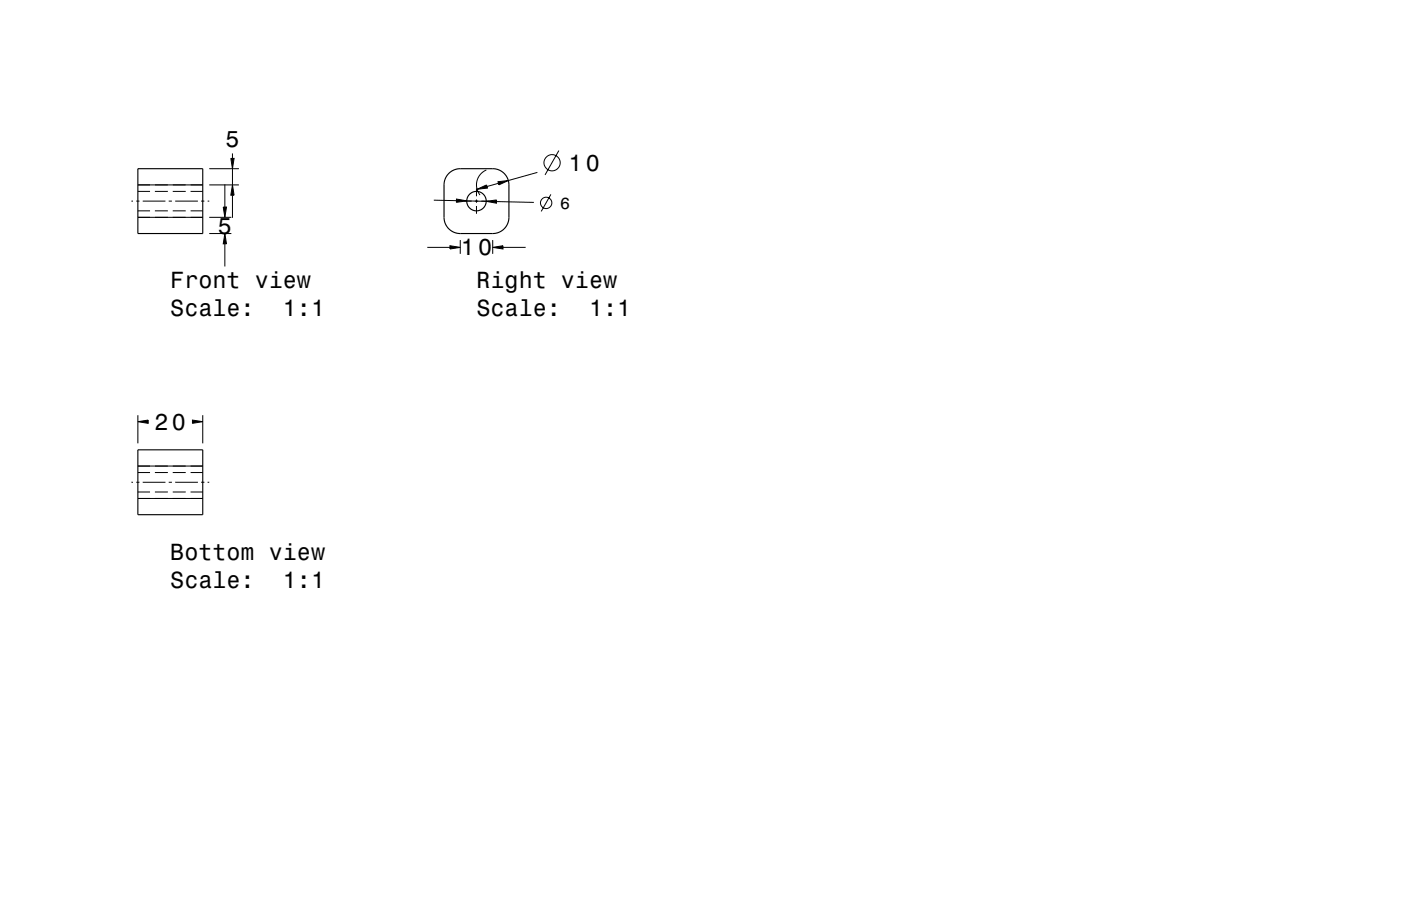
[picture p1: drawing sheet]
<svg xmlns="http://www.w3.org/2000/svg" width="432mm" height="279mm" viewBox="0 0 432 279" stroke-linecap="round" stroke-linejoin="round" font-family="sans-serif">
<g fill="none" stroke="#000" stroke-width=".31">
<path d="M42.5 57h20M42.5 59h3.7M47.7 59h4M53.2 59h4M58.7 59h3.8M64.5 57h9.1M64.5 52h9.1M69.3 56.9v6.9M71.1 48.8h1.1l-.6 3.2zM71.6 57l.6 3.2h-1.1zM71.6 47.3v1.5M71.6 52v5"/>
<path d="M146.9 58.1v2.4M147 58.4l3-1.4 .2 1zM149.9 52.4a5 5 0 0 0-2 7.7M153.5 56l3.2-.3-3 1.3zM153.6 56.5l-3.5 1M165.6 53.2l-8.9 2.5M169.8 59.9l-3 5.3M172.2 46.4l-4.2 7.5M40.5 62h.5M42 62h1M42.5 67h20M42.5 65h3.7"/>
<path d="M44 62h7M47.7 65h4M52 62h1M53.2 65h4M54 62h7M58.7 65h3.8M62 62h1M64 62h.5M64.5 72h6.8M64.5 67h6.8M68.8 63.8h1l-.5 3.2zM69.3 72l.5 3.2h-1z"/>
<path d="M69.3 75.2v7M71.6 60.2v7M131.7 76.3h7M133.7 61.7l7 .2M138.7 75.8l3.2 .5-3.2 .5zM140.7 61.4l3.2 .6-3.2 .4zM141.9 74v4.3M143 62h2.4M143.9 62l6 .1M146.4 62h1M146.9 61.5v1M146.9 63.5v2.4"/>
<path d="M148.4 62h2.4M149.9 62.1l3.1-.4v1zM151.9 76.3l3.1-.5v1zM151.9 74v4.3M153 62.2l11.5 .2M155 76.3h7M42.5 130l3.2-.5v1zM42.5 128v8.7M59.3 129.5l3.2 .5-3.2 .5zM62.5 128v8.7M40.5 148.7h.5M42 148.7h1"/>
<path d="M42.5 143.7h20M42.5 153.7h20M42.5 151.7h3.7M42.5 145.7h3.7M44 148.7h7M47.7 151.7h4M47.7 145.7h4M52 148.7h1M53.2 151.7h4M53.2 145.7h4M54 148.7h7M58.7 151.7h3.8"/>
<path d="M58.7 145.7h3.8M62 148.7h1M64 148.7h.5"/>
<circle cx="170.2" cy="50.2" r="2.51"/>
<circle cx="168.3" cy="62.6" r="1.75"/>
</g>
<g fill="none" stroke="#000" stroke-width=".35">
<path d="M42.5 52h20v20h-20zM138.3 53.5a5 5 0 0 1 3.6-1.5h10a5 5 0 0 1 5 5v10a5 5 0 0 1-5 5h-10a5 5 0 0 1-5-5v-10a5 5 0 0 1 1.4-3.5zM42.5 138.7h20v20h-20z"/>
<circle cx="146.9" cy="62" r="3"/>
</g>
<g fill="#000">
<path d="M71.1 48.8h1.1l-.6 3.2z" fill-rule="evenodd"/>
<path d="M147 58.4l3-1.4 .2 1z" fill-rule="evenodd"/>
<path d="M153.5 56l3.2-.3-3 1.3z" fill-rule="evenodd"/>
<path d="M68.8 63.8h1l-.5 3.2z" fill-rule="evenodd"/>
<path d="M69.3 72l.5 3.2h-1z" fill-rule="evenodd"/>
<path d="M71.6 57l.6 3.2h-1.1z" fill-rule="evenodd"/>
<path d="M138.7 75.8l3.2 .5-3.2 .5z" fill-rule="evenodd"/>
<path d="M140.7 61.4l3.2 .6-3.2 .4z" fill-rule="evenodd"/>
<path d="M149.9 62.1l3.1-.4v1z" fill-rule="evenodd"/>
<path d="M151.9 76.3l3.1-.5v1z" fill-rule="evenodd"/>
<path d="M42.5 130l3.2-.5v1z" fill-rule="evenodd"/>
<path d="M59.3 129.5l3.2 .5-3.2 .5z" fill-rule="evenodd"/>
</g>
<g font-size="7.2">
<text x="69.5" y="45.3">5</text>
<text x="175.2" y="52.7">10</text>
<text x="67.1" y="72">5</text>
<text x="142" y="78.8">10</text>
<text x="52.5" y="89">Front view</text>
<text x="146.9" y="89">Right view</text>
<text x="52.5" y="97.6">Scale:</text>
<text x="87.2" y="97.6">1:1</text>
<text x="146.9" y="97.6">Scale:</text>
<text x="181.6" y="97.6">1:1</text>
<text x="47.7" y="132.5">20</text>
<text x="52.5" y="172.7">Bottom view</text>
<text x="52.5" y="181.3">Scale:</text>
<text x="87.2" y="181.3">1:1</text>
</g>
<text font-size="5" x="172.6" y="64.3">6</text>
</svg>
